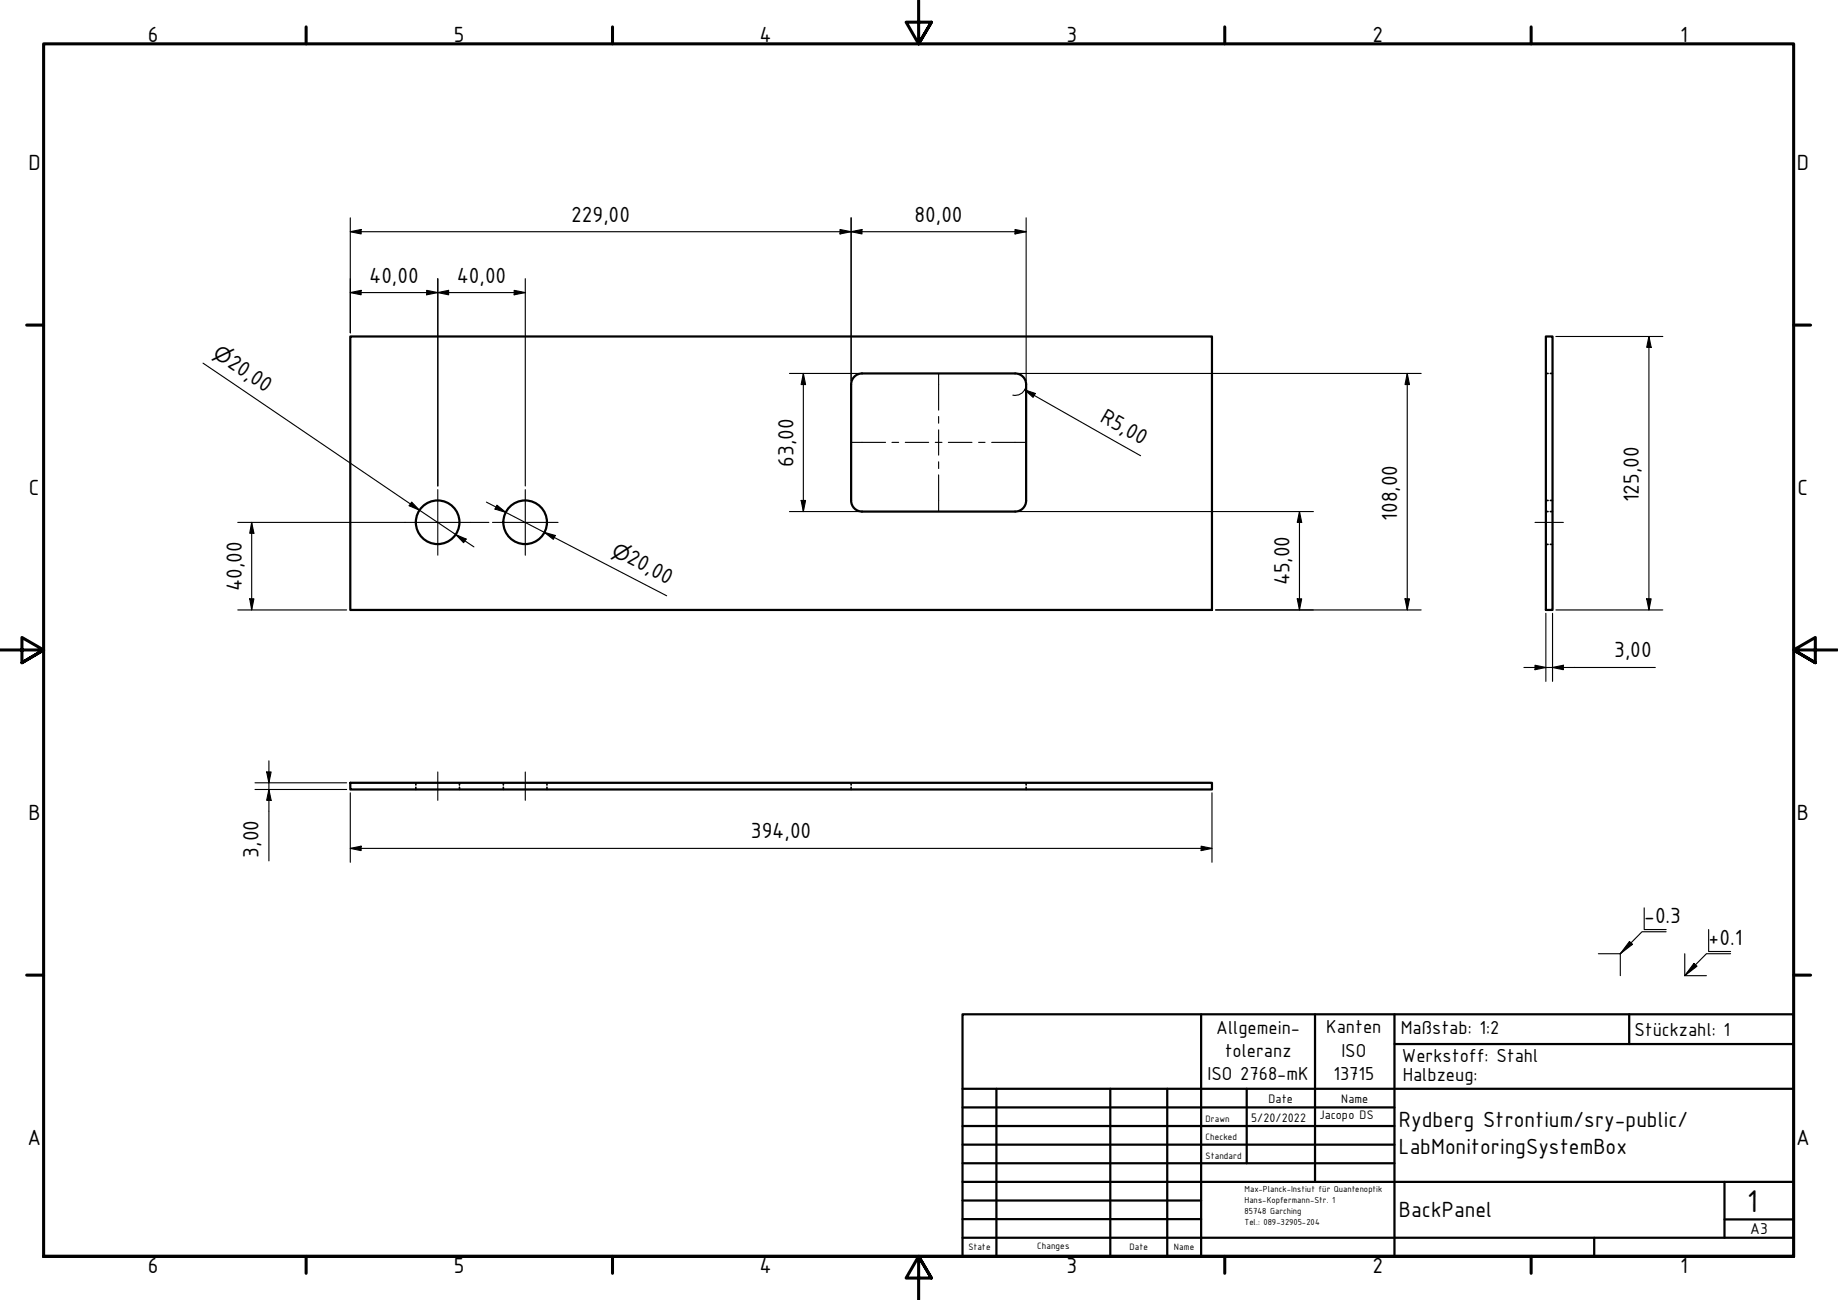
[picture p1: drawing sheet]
<svg xmlns="http://www.w3.org/2000/svg" width="420mm" height="297mm" viewBox="0 0 420 297" stroke-linecap="round" stroke-linejoin="round" font-family="sans-serif">
<!-- layer: Visible (ISO) -->
<g fill="none" stroke="#000" stroke-width=".51">
<path d="M80.1 76.9h197v62.5h-197zM353.4 76.9h1.5v62.5h-1.5zM194.6 87.9v26.5a2.51 2.51 0 0 0 2.5 2.5h34.9M232 85.3h-34.9a2.51 2.51 0 0 0-2.5 2.5M232.1 85.3a2.51 2.51 0 0 1 2.5 2.5M234.6 87.9v26.5a2.51 2.51 0 0 1-2.5 2.5M80.1 178.9h197v1.5h-197z"/>
<circle cx="100" cy="119.3" r="5"/>
<circle cx="120" cy="119.3" r="5"/>
</g>
<!-- layer: Hidden (ISO) -->
<g fill="none" stroke="#000" stroke-width=".38">
<path d="M353.4 85.3h.5M354.4 85.3h.5M353.4 116.9h.5M353.4 114.3h.5M354.4 116.9h.5M354.4 114.3h.5M353.4 124.4h.5M354.4 124.4h.5M95.1 178.9v.5M95.1 179.9v.5M105 178.9v.5M105 179.9v.5"/>
<path d="M115.1 178.9v.5M115.1 179.9v.5M125 178.9v.5M125 179.9v.5M194.6 178.9v.5M194.6 179.9v.5M234.6 178.9v.5M234.6 179.9v.5"/>
</g>
<!-- layer: Hatch (ISO) -->
<path d="M372.5 215.1l.4 .3-2.5 2.5zM370.4 217.9l2.5-2.5 .3 .4zM387.2 220.1l.7 .7-2.8 2.1z" fill="#000"/>
<!-- layer: Border (ISO) -->
<g fill="none" stroke="#000" stroke-width=".7">
<path d="M70 6.1v3.9M140 6.1v3.9M210 0v10l-2.9-4.9h5.8l-2.9 4.9 2.9-4.9M280 6.1v3.9M350 6.1v3.9M6.1 74.3h3.9M410 74.3h3.9M0 148.5h10l-5-2.8v5.7l5-2.9-5 2.9M420 148.5h-10l5-2.8v5.7l-5-2.9 5 2.9M6.1 222.8h3.9M410 222.8h3.9M10 287.1v-277.1h400v277.1h-400h400"/>
<path d="M70 287.1v3.8M140 287.1v3.8M212.9 292l-2.9-4.9 2.9 4.9h-5.8l2.9-4.9v9.9M280 287.1v3.8M350 287.1v3.8"/>
</g>
<!-- layer: Title (ISO) -->
<g fill="none" stroke="#000" stroke-width=".51">
<path d="M220 231.8h190v55.3h-190zM274.6 231.8v55.3M300.6 231.8v38.3M318.8 238.6h91.2M318.8 231.8v55.3M372.4 231.8v6.8M220 253h98.8M220 257.3h98.8M220 248.8h190M227.8 248.8v38.3M253.8 248.8v38.3M266.8 248.8v38.3"/>
<path d="M285 248.8v17M220 261.5h98.8M220 265.8h98.8M220 270.1h190M220 274.3h54.6M220 278.6h54.6M394.2 278.6h15.8M394.2 270.1v12.7M220 282.8h190M364.4 282.8v4.3"/>
</g>
<!-- layer: Center Mark (ISO) -->
<path d="M92.6 119.4h15M100.1 111.9v15M112.6 119.4h15M120.1 111.9v15" fill="none" stroke="#000" stroke-width=".25"/>
<!-- layer: Centerline (ISO) -->
<g fill="none" stroke="#000" stroke-width=".25">
<path d="M214.6 85.3v8.4M214.6 95.2v1.5M214.6 98.2v5.8M194.6 101.1h7.8M203.9 101.1h1.5M206.9 101.1h5.4M213.8 101.1h1.5M214.6 105.5v1.5M214.6 108.5v8.4M216.8 101.1h5.4M223.7 101.1h1.5M226.7 101.1h7.9"/>
<path d="M350.9 119.4h6.5M100.1 176.4v6.5M120.1 176.4v6.5"/>
</g>
<!-- layer: Dimension (ISO) -->
<g fill="none" stroke="#000" stroke-width=".25">
<path d="M80.1 52.9l2.4-.5v1.1zM80.1 49.8v26.3M80.1 52.9h154.5M192 52.4l2.6 .5-2.6 .6zM194.6 52.9l2.4-.5v1.1zM194.6 49.8v37.2M232 52.4l2.6 .5-2.6 .6zM234.6 49.8v37.2M80.1 66.9l2.4-.6v1.1zM80.1 66.9h40M97.5 66.3l2.6 .6-2.6 .5zM100.1 66.9l2.5-.6v1.1z"/>
<path d="M100.1 63.7v47.3M117.5 66.3l2.6 .6-2.6 .5zM120.1 63.7v47.3M355.7 76.9h24.4M376.9 76.9l.5 2.5h-1zM376.9 76.9v62.5M46.4 83l61.9 42M180.5 85.3h15.8M183.6 85.3l.5 2.6h-1zM183.6 85.3v31.6M232.9 85.3h92M234.3 89.1l2.4 .8-.5 .9z"/>
<path d="M234.3 89.1l26.4 15M234.4 88.6a2.51 2.51 0 0 1-2.9 1.7M321.7 85.3l.5 2.6h-1zM321.7 85.3v54.1M54.4 119.4h38.2M57.5 119.4l.5 2.4h-.9zM57.5 119.4v20M94.1 114.7l1.8 1.9-2.4-1zM107.6 119.4h4.2M111.2 114.7l41.2 21.4M113.6 115.4l2 1.7-2.4-.8zM180.5 116.9h15.8"/>
<path d="M183.1 114.3h1l-.5 2.6zM232.9 116.9h67.3M297.1 116.9l.5 2.5h-1.1zM297.1 116.9v22.5M54.4 139.4h24.8M57.1 136.8h.9l-.5 2.6zM104.2 122.2l2.4 1-.6 .8zM124.5 121.7l2.4 .7-.4 .8zM277.9 139.4h47M296.5 136.8h1.1l-.5 2.6zM321.2 136.8h1l-.5 2.6zM355.7 139.4h24.4"/>
<path d="M376.4 136.8h1l-.5 2.6zM348.4 152.5h30M350.9 152l2.5 .5-2.5 .5zM353.4 140.1v15.6M354.9 152.5l2.5-.5v1zM354.9 140.1v15.6M58.3 178.9h20.9M61 176.4h1l-.5 2.5zM61.5 173.8v22.9M58.3 180.4h20.9M61.5 180.4l.5 2.5h-1zM80.1 193.9l2.4-.6v1.1z"/>
<path d="M80.1 193.9h197M80.1 181.2v15.8M274.6 193.3l2.5 .6-2.5 .5zM277.1 181.2v15.8"/>
</g>
<g fill="#000">
<path d="M80.1 52.9l2.4-.5v1.1z" fill-rule="evenodd"/>
<path d="M192 52.4l2.6 .5-2.6 .6z" fill-rule="evenodd"/>
<path d="M194.6 52.9l2.4-.5v1.1z" fill-rule="evenodd"/>
<path d="M232 52.4l2.6 .5-2.6 .6z" fill-rule="evenodd"/>
<path d="M80.1 66.9l2.4-.6v1.1z" fill-rule="evenodd"/>
<path d="M97.5 66.3l2.6 .6-2.6 .5z" fill-rule="evenodd"/>
<path d="M100.1 66.9l2.5-.6v1.1z" fill-rule="evenodd"/>
<path d="M117.5 66.3l2.6 .6-2.6 .5z" fill-rule="evenodd"/>
<path d="M376.9 76.9l.5 2.5h-1z" fill-rule="evenodd"/>
<path d="M183.6 85.3l.5 2.6h-1z" fill-rule="evenodd"/>
<path d="M234.3 89.1l2.4 .8-.5 .9z" fill-rule="evenodd"/>
<path d="M321.7 85.3l.5 2.6h-1z" fill-rule="evenodd"/>
<path d="M94.1 114.7l1.8 1.9-2.4-1z" fill-rule="evenodd"/>
<path d="M113.6 115.4l2 1.7-2.4-.8z" fill-rule="evenodd"/>
<path d="M183.1 114.3h1l-.5 2.6z" fill-rule="evenodd"/>
<path d="M297.1 116.9l.5 2.5h-1.1z" fill-rule="evenodd"/>
<path d="M57.1 136.8h.9l-.5 2.6z" fill-rule="evenodd"/>
<path d="M57.5 119.4l.5 2.4h-.9z" fill-rule="evenodd"/>
<path d="M104.2 122.2l2.4 1-.6 .8z" fill-rule="evenodd"/>
<path d="M124.5 121.7l2.4 .7-.4 .8z" fill-rule="evenodd"/>
<path d="M296.5 136.8h1.1l-.5 2.6z" fill-rule="evenodd"/>
<path d="M321.2 136.8h1l-.5 2.6z" fill-rule="evenodd"/>
<path d="M376.4 136.8h1l-.5 2.6z" fill-rule="evenodd"/>
<path d="M350.9 152l2.5 .5-2.5 .5z" fill-rule="evenodd"/>
<path d="M354.9 152.5l2.5-.5v1z" fill-rule="evenodd"/>
<path d="M61 176.4h1l-.5 2.5z" fill-rule="evenodd"/>
<path d="M61.5 180.4l.5 2.5h-1z" fill-rule="evenodd"/>
<path d="M80.1 193.9l2.4-.6v1.1z" fill-rule="evenodd"/>
<path d="M274.6 193.3l2.5 .6-2.5 .5z" fill-rule="evenodd"/>
</g>
<!-- layer: Sketch Geometry (ISO) -->
<path d="M365.4 217.9h5v5M372.5 215.1l.7 .7-2.8 2.1zM375.9 207.4v5h5M380.9 212.9h-5.6l-4.9 5M385.1 217.9v5M390.6 212.4v5h5M395.6 217.9h-5.5l-5 5h5M387.2 220.1l.7 .7-2.8 2.1z" fill="none" stroke="#000" stroke-width=".25"/>
<text font-size="7.7" x="399.4" y="276.8">1</text>
<g font-size="5.4">
<text x="33.8" y="9.6">6</text>
<text x="103.8" y="9.6">5</text>
<text x="173.6" y="9.6">4</text>
<text x="243.8" y="9.6">3</text>
<text x="313.8" y="9.6">2</text>
<text x="384.1" y="9.6">1</text>
<text x="6.5" y="38.9">D</text>
<text x="410.8" y="38.9">D</text>
<text x="130.6" y="50.7">229,00</text>
<text x="209" y="50.7">80,00</text>
<text x="84.4" y="64.6">40,00</text>
<text x="104.4" y="64.6">40,00</text>
<text x="51.8" y="83.6" transform="rotate(34 51.8 83.6)">20,00</text>
<text x="251.3" y="96.1" transform="rotate(30 251.3 96.1)">R5,00</text>
<text x="181.4" y="106.6" transform="rotate(-90 181.4 106.6)">63,00</text>
<text x="6.6" y="113.1">C</text>
<text x="410.9" y="113.1">C</text>
<text x="319.4" y="119" transform="rotate(-90 319.4 119)">108,00</text>
<text x="374.6" y="114.7" transform="rotate(-90 374.6 114.7)">125,00</text>
<text x="143.1" y="128.5" transform="rotate(28 143.1 128.5)">20,00</text>
<text x="55.2" y="135.1" transform="rotate(-90 55.2 135.1)">40,00</text>
<text x="294.8" y="133.8" transform="rotate(-90 294.8 133.8)">45,00</text>
<text x="369" y="150.2">3,00</text>
<text x="6.5" y="187.4">B</text>
<text x="171.6" y="191.6">394,00</text>
<text x="410.8" y="187.4">B</text>
<text x="59.1" y="195.9" transform="rotate(-90 59.1 195.9)">3,00</text>
<text x="375.9" y="210.9">-0.3</text>
<text x="390.6" y="215.9">+0.1</text>
<text x="319.8" y="257.5">Rydberg Strontium/sry-public/</text>
<text x="6.3" y="261.7">A</text>
<text x="319.8" y="263.8">LabMonitoringSystemBox</text>
<text x="410.6" y="261.7">A</text>
<text x="319.8" y="278.2">BackPanel</text>
<text x="33.8" y="290.9">6</text>
<text x="103.8" y="290.9">5</text>
<text x="173.6" y="290.9">4</text>
<text x="243.8" y="290.9">3</text>
<text x="313.8" y="290.9">2</text>
<text x="384.1" y="290.9">1</text>
</g>
<g font-size="4.6">
<text x="48.5" y="81.4" transform="rotate(34 48.5 81.4)">⌀</text>
<text x="139.6" y="126.7" transform="rotate(28 139.6 126.7)">⌀</text>
<text x="278" y="236.2">Allgemein-</text>
<text x="303.1" y="236.1">Kanten</text>
<text x="320.2" y="236.3">Maßstab: 1:2</text>
<text x="373.6" y="236.7">Stückzahl: 1</text>
<text x="280" y="241.5">toleranz</text>
<text x="306.6" y="241.5">ISO</text>
<text x="320.5" y="242.7">Werkstoff: Stahl</text>
<text x="276" y="246.9">ISO 2768-mK</text>
<text x="304.8" y="246.8">13715</text>
<text x="320.7" y="247">Halbzeug:</text>
</g>
<text font-size="3.9" x="400.1" y="282">A3</text>
<g font-size="3">
<text x="286" y="256.3">5/20/2022</text>
<text x="290" y="252">Date</text>
<text x="301.6" y="255.7">Jacopo DS</text>
<text x="306.6" y="252">Name</text>
</g>
<g font-size="2.3">
<text x="275.6" y="256.3">Drawn</text>
<text x="275.6" y="260.5">Checked</text>
<text x="275.6" y="264.8">Standard</text>
<text x="221.4" y="285.7">State</text>
<text x="237.1" y="285.4">Changes</text>
<text x="258.2" y="285.7">Date</text>
<text x="268.4" y="285.7">Name</text>
</g>
<g font-size="2.2">
<text x="284.5" y="272.4">Max-Planck-Instiut für Quantenoptik</text>
<text x="284.5" y="274.9">Hans-Kopfermann-Str. 1</text>
<text x="284.5" y="277.4">85748 Garching</text>
<text x="284.5" y="279.9">Tel.: 089-32905-204</text>
</g>
</svg>
